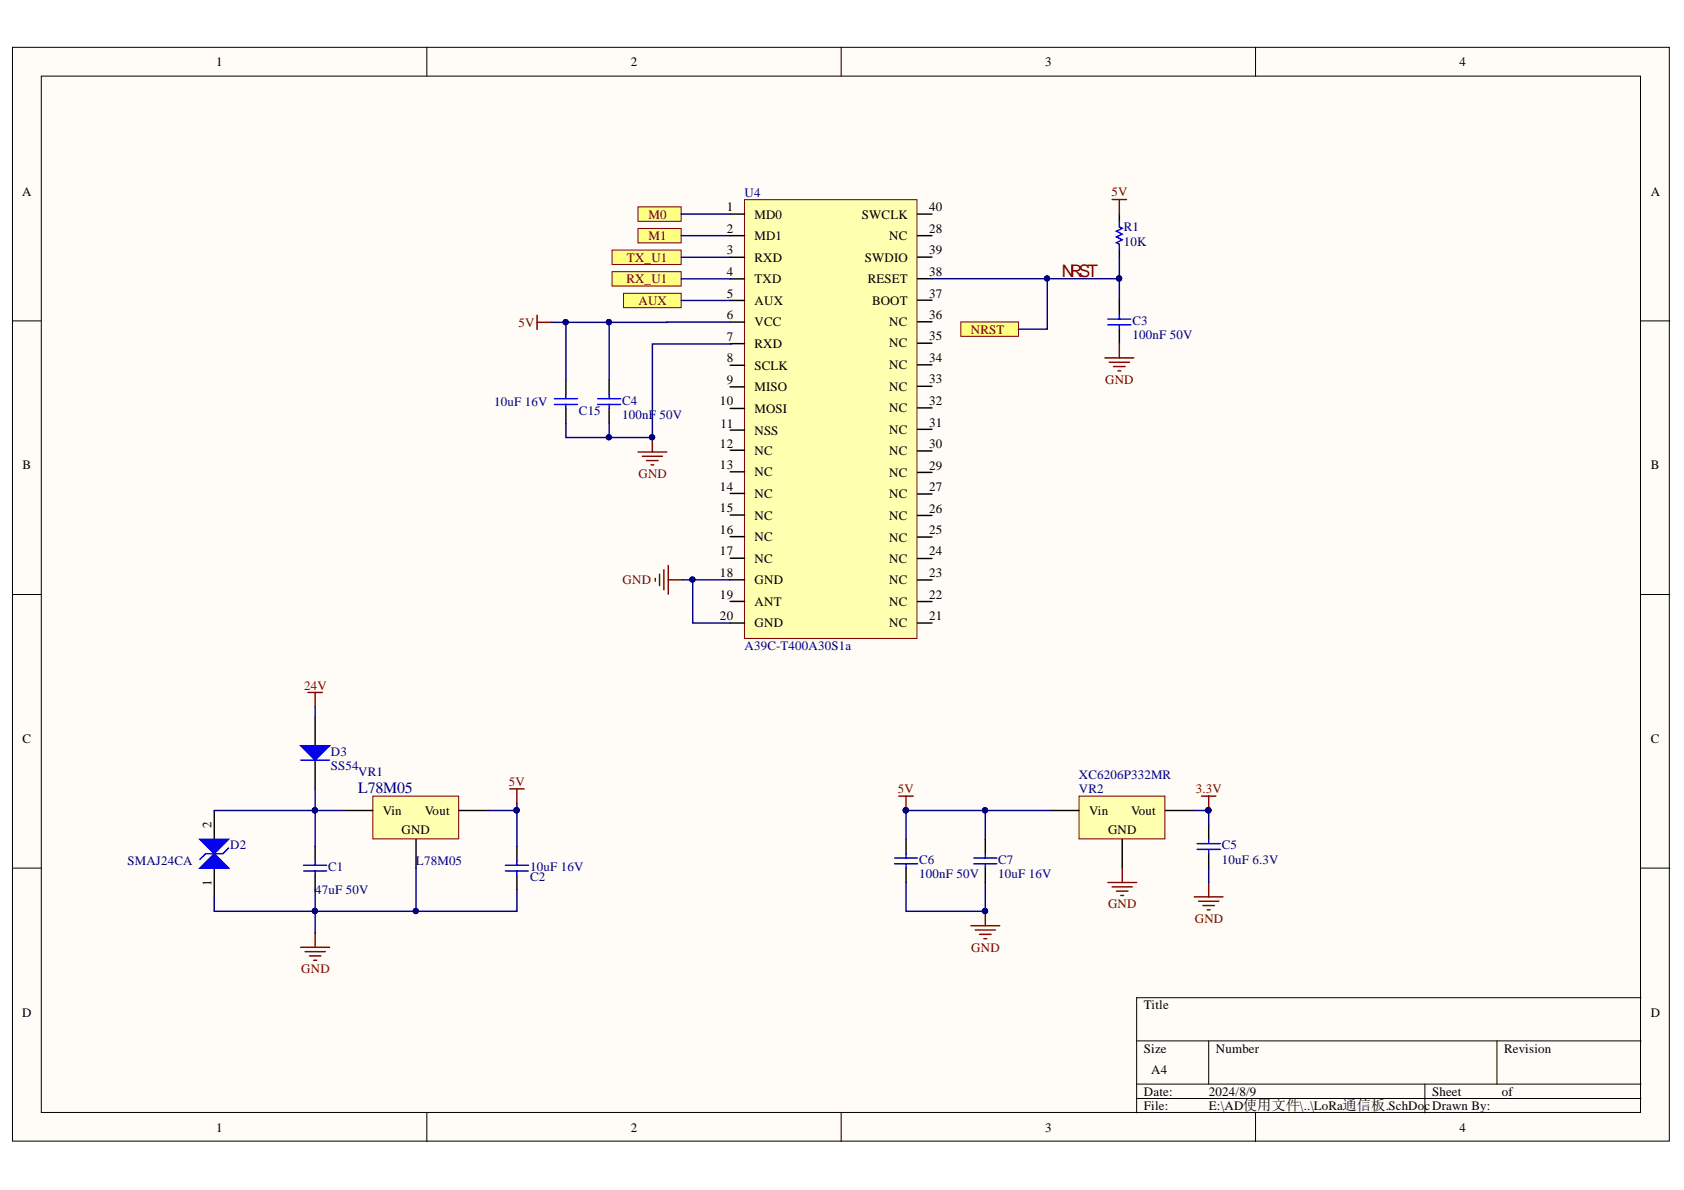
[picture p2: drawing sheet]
<svg xmlns="http://www.w3.org/2000/svg" width="297mm" height="210mm" viewBox="0 0 297 210" stroke-linecap="round" stroke-linejoin="round" font-family="sans-serif">
<g fill="#fffcf8" stroke="#000" stroke-width=".18">
<path d="M2.2 8.3h292.2v193h-292.2z"/>
<path d="M7.3 13.4h282.1v182.8h-282.1z"/>
</g>
<g fill="none" stroke="#000" stroke-width=".18">
<path d="M75.3 8.3v5.1M148.4 8.3v5.1M221.5 8.3v5.1M2.2 56.6h5.1M289.5 56.6h5.1M2.2 104.9h5.1M289.5 104.9h5.1M2.2 153.1h5.1M289.5 153.1h5.1M289.5 176h-89v20.3M75.3 196.3v5.1M148.4 196.3v5.1"/>
<path d="M200.5 183.6h89M200.5 191.2h89M200.5 193.8h89M213.2 183.6v7.6M221.5 196.3v5.1M251.3 191.2v5.1M264 183.6v7.6"/>
</g>
<path d="M55.6 149.3v2.6M55.6 154.4v2.5M91.2 149.3v2.6M91.2 154.4v2.5M159.8 148v2.6M159.8 153.1v2.6M173.8 148v2.6M173.8 153.1v2.6M213.2 145.5v2.5M213.2 150.6v2.5" fill="none" stroke="#000" stroke-width=".25"/>
<g fill="none" stroke="#00f" stroke-width=".25">
<path d="M53.6 153.6h4M53.6 152.6h4M55.6 151.9v.7M55.6 153.6v.8M89.1 153.6h4.1M89.1 152.6h4.1M91.2 151.9v.7M91.2 153.6v.8M157.8 151.3h4M157.8 152.4h4M159.8 150.6v.7M159.8 152.4v.7"/>
<path d="M171.8 151.3h4M171.8 152.4h4M173.8 150.6v.7M173.8 152.4v.7M211.2 148.8h4M211.2 149.8h4M213.2 148v.8M213.2 149.8v.8"/>
</g>
<path d="M89.9 139.2h2.5M91.2 139.2v2.5M211.9 140.4h2.6M213.2 140.4v2.6M53 167.1h5.1M53.8 167.9h3.6M54.6 168.6h2M55.3 169.4h.5M55.6 164.6v2.5" fill="none" stroke="#800000" stroke-width=".25"/>
<circle cx="213.1" cy="142.9" r=".47" fill="#000080" stroke="#000080" stroke-width=".18"/>
<path d="M190.3 140.4h15.2v7.6h-15.2z" fill="#ffffb0" stroke="#800000" stroke-width=".18"/>
<path d="M185.2 143h5.1M197.9 148v5.1M205.6 143h5.1" fill="none" stroke="#000" stroke-width=".25"/>
<g fill="none" stroke="#800000" stroke-width=".25">
<path d="M158.5 140.4h2.6M159.8 140.4v2.6M195.4 155.7h5.1M196.2 156.4h3.5M196.9 157.2h2.1M197.7 157.9h.5M197.9 153.1v2.6M210.7 158.2h5M211.4 159h3.6M212.2 159.7h2M213.2 155.7v2.5M171.3 163.3h5"/>
<path d="M172 164h3.6M172.8 164.8h2M173.5 165.6h.6M173.8 160.7v2.6M212.9 160.5h.6"/>
</g>
<g fill="#000080" stroke="#000080" stroke-width=".18">
<circle cx="173.7" cy="160.7" r=".46"/>
<circle cx="159.8" cy="142.9" r=".46"/>
</g>
<path d="M65.8 140.4h15.1v7.6h-15.1z" fill="#ffffb0" stroke="#800000" stroke-width=".18"/>
<path d="M37.8 143v5M37.8 153.1v5.1M60.7 143h5.1M73.4 148v5.1M81 143h5.1" fill="none" stroke="#000" stroke-width=".25"/>
<path d="M35.2 153.1l2.6-2.5 2.5 2.5z" fill="#00f"/>
<path d="M35.2 153.1l2.6-2.5 2.5 2.5zM40.3 149.6l-1 1h-3l-1.1 1" fill="none" stroke="#00f" stroke-width=".25"/>
<path d="M35.2 148h5.1l-2.5 2.6z" fill="#00f"/>
<path d="M97.8 71.3h4.1M97.8 70.3h4.1M99.8 69.6v.7M99.8 71.3v.8M35.2 148h5.1l-2.5 2.6z" fill="none" stroke="#00f" stroke-width=".25"/>
<path d="M99.8 67v2.6M99.8 72.1v2.5M55.6 126.5v5M55.6 134.1v5.1" fill="none" stroke="#000" stroke-width=".25"/>
<path d="M53 131.5h5.1l-2.5 2.6z" fill="#00f"/>
<path d="M105.4 70.3h4.1M105.4 71.3h4.1M107.4 69.6v.7M107.4 71.3v.8M53 131.5h5.1l-2.5 2.6zM53 134.1h5.1" fill="none" stroke="#00f" stroke-width=".25"/>
<path d="M94.7 55.6v2.5M94.7 56.9h2.6M112.5 79.7h5.1M115.1 77.2v2.5M113.3 80.5h3.6M114.1 81.2h2M114.8 82h.5" fill="none" stroke="#800000" stroke-width=".25"/>
<path d="M107.4 67v2.6M107.4 72.1v2.5" fill="none" stroke="#000" stroke-width=".25"/>
<circle cx="115" cy="77.1" r=".46" fill="#000080" stroke="#000080" stroke-width=".18"/>
<g fill="#ffff80" stroke="#800000" stroke-width=".18">
<path d="M108 44.1h12.2v2.5h-12.2z" fill-rule="evenodd"/>
<path d="M108 47.9h12.2v2.6h-12.2z" fill-rule="evenodd"/>
<path d="M112.5 36.5h7.7v2.5h-7.7z" fill-rule="evenodd"/>
<path d="M112.5 40.3h7.7v2.5h-7.7z" fill-rule="evenodd"/>
<path d="M110 51.7h10.2v2.6h-10.2z" fill-rule="evenodd"/>
</g>
<path d="M131.3 35.2h30.4v77.4h-30.4z" fill="#ffffb0" stroke="#800000" stroke-width=".18"/>
<g fill="none" stroke="#000" stroke-width=".25">
<path d="M128.8 37.8h2.5M161.8 37.8h2.6M197.4 37.7v1.3M128.8 41.6h2.5M128.8 45.4h2.5M128.8 49.2h2.5M128.8 53h2.5M128.8 56.8h2.5M161.8 41.6h2.6M161.8 45.4h2.6M161.8 49.2h2.6M161.8 56.8h2.6"/>
<path d="M161.8 52.9h2.6M197.4 44.1v1.3M197.4 53v2.5M197.4 58.1v2.5M128.8 60.6h2.5M128.8 64.4h2.5M128.8 68.2h2.5M128.8 72h2.5M128.8 75.9h2.5M128.8 79.4h2.5M161.8 79.5h2.6M161.8 75.7h2.6"/>
<path d="M161.8 71.9h2.6M161.8 68.1h2.6M161.8 64.4h2.6M161.8 60.5h2.6M128.8 83.2h2.5M128.8 87h2.5M128.8 90.8h2.5M128.8 94.7h2.5M128.8 98.5h2.5M161.8 98.5h2.6M161.8 94.7h2.6M161.8 90.9h2.6"/>
<path d="M161.8 87.1h2.6M161.8 83.3h2.6M128.8 102.3h2.5M128.8 106.1h2.5M128.8 109.9h2.5M161.8 106.1h2.6M161.8 109.9h2.6M161.8 102.3h2.6"/>
</g>
<path d="M196.2 35.2h2.5M197.4 35.2v2.5M194.9 63.1h5.1M195.7 63.9h3.5M196.4 64.7h2.1M197.2 65.4h.5M197.4 60.6v2.5M117.9 99.7v5.1M115.6 102v.5M116.3 101.3v2M117.1 100.5v3.6M117.9 102.3h2.5" fill="none" stroke="#800000" stroke-width=".25"/>
<path d="M197.4 39v1l.5 .3-1 .5 1 .5-1 .5 1 .5-1 .5 .5 .3v1M195.4 56.3h4.1M195.4 57.3h4.1M197.4 55.5v.8M197.4 57.3v.8" fill="none" stroke="#00f" stroke-width=".25"/>
<path d="M169.5 56.8h10.1v2.5h-10.1z" fill-rule="evenodd" fill="#ffff80" stroke="#800000" stroke-width=".18"/>
<path d="M54.3 122.1h2.6M55.6 122.1v2.6" fill="none" stroke="#800000" stroke-width=".25"/>
<g fill="none" stroke="#000080" stroke-width=".25">
<path d="M120.2 37.8h8.6M99.8 56.9v10.1M107.4 56.9v10.1M120.2 41.6h8.6M120.2 45.4h8.6M120.2 49.2h8.6M120.2 53h8.6M128.8 56.8l-31.5 .1M164.4 49.2h33M184.7 49.2v8.9h-5.1M197.4 45.4v7.6M107.4 74.6v2.6"/>
<path d="M129.1 60.7h-14v16.5h-15.3v-2.6M120.4 102.3h8.4M122.2 102.3v7.6h6.6M55.6 139.2v10.1M55.6 124.7v1.8M37.8 143h22.9M55.6 156.9v7.7M73.4 153.1v7.6M86.1 143h5.1M91.2 156.9v3.8h-53.4v-2.5M91.2 141.7v7.6M159.8 155.7v5h14v-5"/>
<path d="M173.8 143v5M185.2 143h-25.4v5M210.7 143h2.5v2.5M213.2 153.1v2.6"/>
</g>
<g fill="#000080" stroke="#000080" stroke-width=".18">
<circle cx="173.7" cy="142.9" r=".46"/>
<circle cx="55.5" cy="142.9" r=".46"/>
<circle cx="55.5" cy="160.7" r=".46"/>
<circle cx="91.1" cy="142.9" r=".47"/>
<circle cx="73.3" cy="160.7" r=".46"/>
<circle cx="173.7" cy="160.7" r=".46"/>
<circle cx="159.8" cy="142.9" r=".46"/>
<circle cx="213.1" cy="142.9" r=".47"/>
<circle cx="107.4" cy="56.8" r=".46"/>
<circle cx="99.8" cy="56.8" r=".46"/>
<circle cx="107.4" cy="77.1" r=".46"/>
<circle cx="115" cy="77.1" r=".46"/>
<circle cx="122.1" cy="102.2" r=".46"/>
<circle cx="197.4" cy="49.1" r=".46"/>
<circle cx="184.7" cy="49.1" r=".46"/>
</g>
<text font-size="3" fill="#800000" x="187.3" y="48.9">NRST</text>
<text font-size="2.8" fill="#000080" x="63.2" y="139.8">L78M05</text>
<g font-size="2.3">
<text x="38.2" y="11.7">1</text>
<text x="111.3" y="11.7">2</text>
<text x="184.4" y="11.7">3</text>
<text x="257.5" y="11.7">4</text>
<text x="3.9" y="34.5">A</text>
<text x="291.2" y="34.5">A</text>
<text x="128.2" y="37.3">1</text>
<text x="128.2" y="41.1">2</text>
<text x="133.1" y="38.5">MD0</text>
<text x="152" y="38.5">SWCLK</text>
<text x="163.9" y="41.1">28</text>
<text x="163.9" y="37.3">40</text>
<text x="128.2" y="44.9">3</text>
<text x="133.1" y="42.4">MD1</text>
<text x="133.1" y="46.2">RXD</text>
<text x="152.5" y="46.2">SWDIO</text>
<text x="156.9" y="42.4">NC</text>
<text x="163.9" y="44.9">39</text>
<text x="128.2" y="48.7">4</text>
<text x="128.2" y="52.5">5</text>
<text x="133.1" y="50">TXD</text>
<text x="133.1" y="53.8">AUX</text>
<text x="153.1" y="50">RESET</text>
<text x="153.8" y="53.8">BOOT</text>
<text x="163.9" y="52.5">37</text>
<text x="163.9" y="48.7">38</text>
<text x="128.2" y="56.3">6</text>
<text x="133.1" y="57.6">VCC</text>
<text x="156.9" y="57.5">NC</text>
<text x="163.9" y="56.2">36</text>
<text x="128.2" y="60.1">7</text>
<text x="128.2" y="63.9">8</text>
<text x="133.1" y="61.4">RXD</text>
<text x="133.1" y="65.2">SCLK</text>
<text x="156.9" y="65.1">NC</text>
<text x="156.9" y="61.3">NC</text>
<text x="163.9" y="63.8">34</text>
<text x="163.9" y="60">35</text>
<text x="127" y="71.5">10</text>
<text x="128.2" y="67.7">9</text>
<text x="133.1" y="69">MISO</text>
<text x="156.9" y="68.9">NC</text>
<text x="163.9" y="71.4">32</text>
<text x="163.9" y="67.6">33</text>
<text x="127.1" y="75.4">11</text>
<text x="133.1" y="72.9">MOSI</text>
<text x="133.1" y="76.7">NSS</text>
<text x="156.9" y="76.5">NC</text>
<text x="156.9" y="72.7">NC</text>
<text x="163.9" y="75.2">31</text>
<text x="4" y="82.8">B</text>
<text x="127" y="79">12</text>
<text x="127" y="82.8">13</text>
<text x="133.1" y="80.2">NC</text>
<text x="156.9" y="80.3">NC</text>
<text x="163.9" y="82.9">29</text>
<text x="163.9" y="79">30</text>
<text x="291.2" y="82.8">B</text>
<text x="127" y="86.6">14</text>
<text x="133.1" y="84">NC</text>
<text x="133.1" y="87.8">NC</text>
<text x="156.9" y="87.9">NC</text>
<text x="156.9" y="84.1">NC</text>
<text x="163.9" y="86.7">27</text>
<text x="127" y="90.4">15</text>
<text x="127" y="94.2">16</text>
<text x="133.1" y="91.6">NC</text>
<text x="133.1" y="95.4">NC</text>
<text x="156.9" y="95.5">NC</text>
<text x="156.9" y="91.7">NC</text>
<text x="163.9" y="94.3">25</text>
<text x="163.9" y="90.5">26</text>
<text x="127" y="98">17</text>
<text x="127" y="101.8">18</text>
<text x="133.1" y="99.3">NC</text>
<text x="156.9" y="99.3">NC</text>
<text x="163.9" y="101.8">23</text>
<text x="163.9" y="98">24</text>
<text x="127" y="105.6">19</text>
<text x="133.1" y="103.1">GND</text>
<text x="133.1" y="106.9">ANT</text>
<text x="156.9" y="106.9">NC</text>
<text x="156.9" y="103.1">NC</text>
<text x="163.9" y="105.6">22</text>
<text x="127" y="109.4">20</text>
<text x="133.1" y="110.7">GND</text>
<text x="156.9" y="110.7">NC</text>
<text x="163.9" y="109.4">21</text>
<text x="4" y="131">C</text>
<text x="291.2" y="131">C</text>
<text x="67.5" y="143.7">Vin</text>
<text x="75" y="143.7">Vout</text>
<text x="192.1" y="143.7">Vin</text>
<text x="199.5" y="143.7">Vout</text>
<text x="37.3" y="146" transform="rotate(-90 37.3 146)">2</text>
<text x="70.8" y="147">GND</text>
<text x="195.4" y="147">GND</text>
<text x="37.3" y="156.3" transform="rotate(-90 37.3 156.3)">1</text>
<text x="3.9" y="179.3">D</text>
<text x="201.8" y="178">Title</text>
<text x="291.2" y="179.3">D</text>
<text x="201.8" y="185.7">Size</text>
<text x="214.5" y="185.7">Number</text>
<text x="265.3" y="185.7">Revision</text>
<text x="203.1" y="189.5">A4</text>
<text x="201.8" y="193.3">Date:</text>
<text x="201.8" y="195.8">File:</text>
<text x="213.2" y="193.3">2024/8/9</text>
<text x="213.2" y="195.8">E:\AD使用文件\..\LoRa通信板.SchDocDrawn By:</text>
<text x="252.6" y="193.3">Sheet</text>
<text x="264.9" y="193.3">of</text>
<text x="38.2" y="199.6">1</text>
<text x="111.3" y="199.6">2</text>
<text x="184.4" y="199.6">3</text>
<text x="257.5" y="199.6">4</text>
</g>
<g font-size="2.3" fill="#000080">
<text x="131.3" y="34.7">U4</text>
<text x="198.2" y="40.8">R1</text>
<text x="198.2" y="43.4">10K</text>
<text x="199.8" y="57.3">C3</text>
<text x="199.8" y="59.9">100nF 50V</text>
<text x="87.1" y="71.6">10uF 16V</text>
<text x="109.7" y="71.4">C4</text>
<text x="102.1" y="73.1">C15</text>
<text x="109.7" y="73.9">100nF 50V</text>
<text x="131.3" y="114.7">A39C-T400A30S1a</text>
<text x="58.4" y="133.3">D3</text>
<text x="58.4" y="135.9">SS54</text>
<text x="63.2" y="136.9">VR1</text>
<text x="190.3" y="137.4">XC6206P332MR</text>
<text x="190.3" y="139.9">VR2</text>
<text x="40.6" y="149.8">D2</text>
<text x="215.5" y="149.8">C5</text>
<text x="22.5" y="152.6">SMAJ24CA</text>
<text x="57.9" y="153.6">C1</text>
<text x="73.4" y="152.6">L78M05</text>
<text x="93.5" y="155.4">C2</text>
<text x="93.5" y="153.6">10uF 16V</text>
<text x="162.1" y="152.3">C6</text>
<text x="162.1" y="154.9">100nF 50V</text>
<text x="176.1" y="152.3">C7</text>
<text x="176.1" y="154.9">10uF 16V</text>
<text x="215.5" y="152.3">10uF 6.3V</text>
<text x="55.6" y="157.7">47uF 50V</text>
</g>
<g font-size="2.3" fill="#800000">
<text x="196" y="34.7">5V</text>
<text x="114.4" y="38.5">M0</text>
<text x="110.6" y="46.2">TX_U1</text>
<text x="114.4" y="42.4">M1</text>
<text x="110.5" y="50">RX_U1</text>
<text x="112.6" y="53.8">AUX</text>
<text x="91.5" y="57.7">5V</text>
<text x="171.2" y="58.8">NRST</text>
<text x="194.9" y="67.7">GND</text>
<text x="112.6" y="84.3">GND</text>
<text x="109.8" y="103.1">GND</text>
<text x="53.6" y="121.7">24V</text>
<text x="89.8" y="138.7">5V</text>
<text x="158.4" y="139.9">5V</text>
<text x="210.9" y="139.9">3.3V</text>
<text x="195.4" y="160.2">GND</text>
<text x="171.3" y="167.9">GND</text>
<text x="210.8" y="162.7">GND</text>
<text x="53.1" y="171.7">GND</text>
</g>
</svg>
